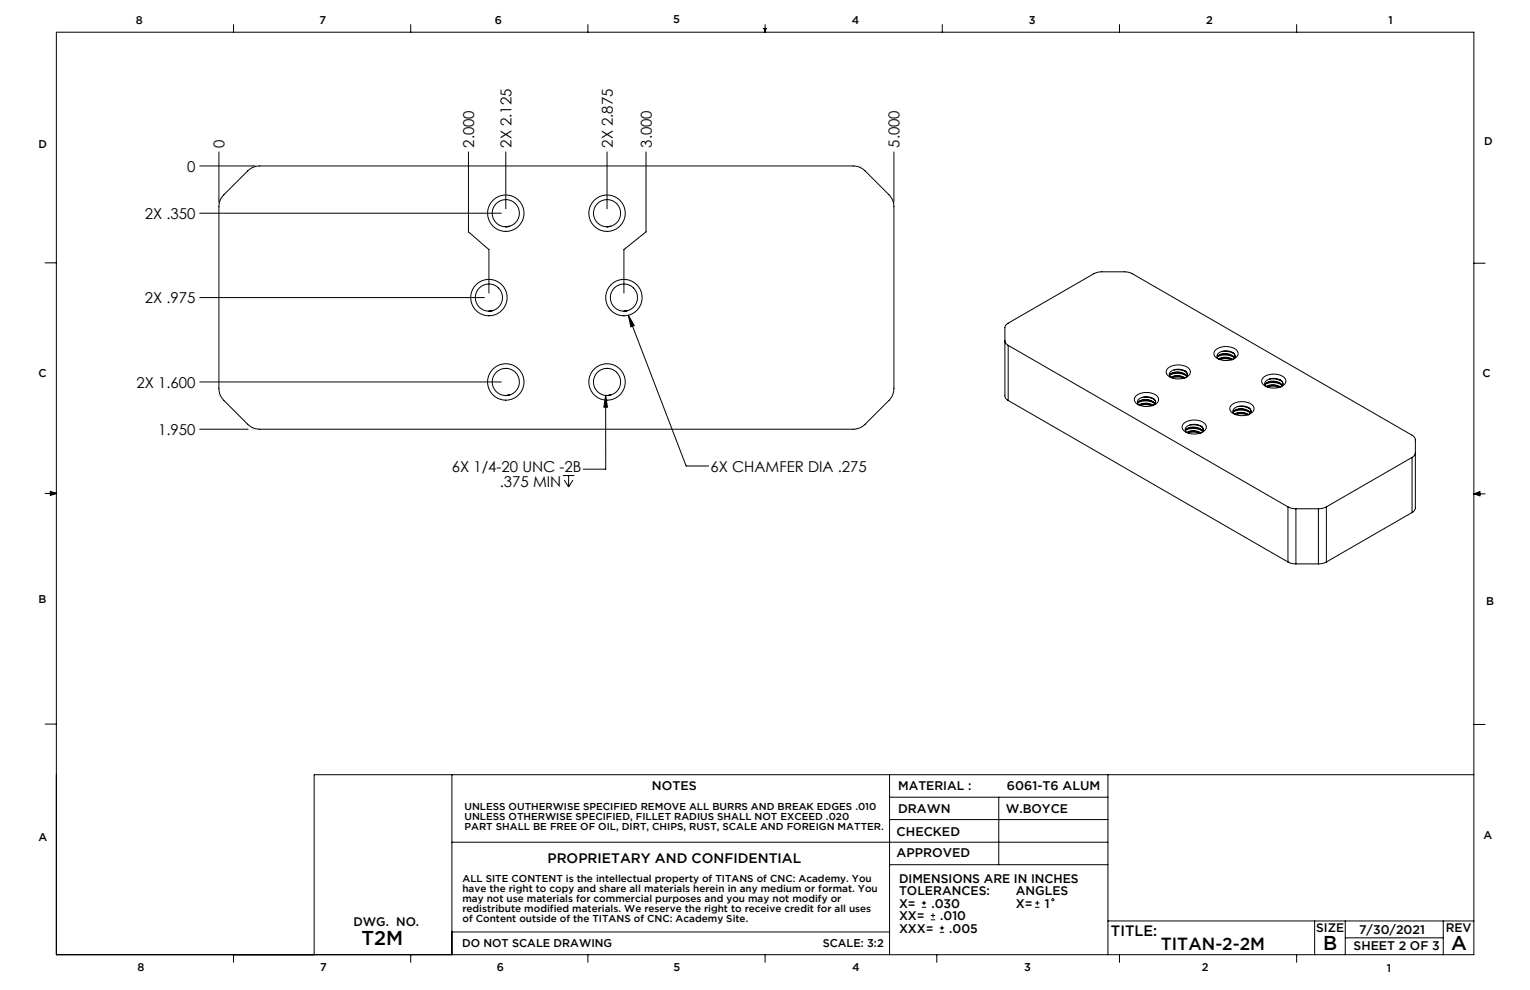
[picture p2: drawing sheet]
<svg xmlns="http://www.w3.org/2000/svg" width="432mm" height="279mm" viewBox="0 0 432 279" stroke-linecap="round" stroke-linejoin="round" font-family="sans-serif">
<g fill="none" stroke="#000" stroke-width=".28">
<path d="M15.9 9.1h400.1v260.3h-400.1zM65.9 6.9v2.2M115.9 6.9v2.2M165.9 6.9v2.2M215.6 8h.6l-.3 1.1zM215.7 8l.2 1.1M215.9 6.9v2.2M216 8l-.1 1.1M265.9 6.9v2.2M315.9 6.9v2.2M365.9 6.9v2.2M56.4 46.8h15.6"/>
<path d="M61.8 42.9v14.2M63.2 55l6.7-6.8a4.8 4.8 0 0 1 3.4-1.4h167.5a4.8 4.8 0 0 1 3.4 1.4l6.7 6.8a4.8 4.8 0 0 1 1.4 3.3v51.3a4.8 4.8 0 0 1-1.4 3.4l-6.7 6.7a4.8 4.8 0 0 1-3.4 1.4h-167.5a4.8 4.8 0 0 1-3.4-1.4l-6.7-6.7a4.8 4.8 0 0 1-1.4-3.4v-51.3a4.8 4.8 0 0 1 1.4-3.3zM132.2 42.9v22.5l5.8 5v12.3M142.7 42.9v16M171.3 42.9v16M182.3 42.9v22.5l-6.2 5v12.3M252.3 42.9v14.2M12.7 74.2h3.2M56.4 60.2h85.1M143.8 63.8l-1 .2 .7-.1M172.4 63.8l-1.1 .2 .8-.1M416 74.3h3.1"/>
<path d="M56.4 84h80.3M139.1 87.6l-1.1 .2 .8-.1M177.2 87.6l-1.1 .2 .8-.1M177.3 89l1.7 2.9-1 .3zM177.3 89l16.3 42.5h6.4M283.6 96.2a1.59 1.59 0 0 0 .9 1.3M284.5 97.5l79 45.6M284.5 97.5v15.5M343.1 98.7a4.8 4.8 0 0 1 6.1 .4 1.65 1.65 0 0 1-1.3 2.3 4.6 4.6 0 0 1-5.2-1.1l-.1-.6zM344.8 99.2h1.8l1.7 .6M347.8 99.4l.6 .6 .2 .6M347.8 99.4a3.4 3.4 0 0 0-4.3 .8v.6l.4 .6"/>
<path d="M347.8 99.4l.6 .5 .2 .6M56.4 107.8h85.1M143.8 111.5l-1 .1 .7-.1M170.9 111.6l.5 3.3h-1zM170.9 111.6l.1 20.8h-6.4M172.4 111.5l-1.1 .1 .8-.1M284.5 113a1.59 1.59 0 0 1-.9-1.3v-19.2a1.59 1.59 0 0 1 .9-1.3l24.7-14.2 1.8-.3h6.3l1.5 .2 79.7 45.9a1.59 1.59 0 0 1 .9 1.3v19.2a1.59 1.59 0 0 1-.9 1.3M284.5 113l79 45.6M320.7 111.7a4.8 4.8 0 0 1 6.1 .3 1.65 1.65 0 0 1-1.4 2.4 4.6 4.6 0 0 1-5.1-1.1l-.2-.7zM321.1 113.8a3.4 3.4 0 0 1 4.8 .2M321.2 113.6a4.8 4.8 0 0 1 4.6 .2M321.5 114.3a3.9 3.9 0 0 1 3.9 .1"/>
<path d="M321.8 114.4l1.8-.2 1.5 .3M322.3 112.2h1.9l1.6 .6M325.4 113.3a3.4 3.4 0 0 0-4.3 .4M325.4 112.4a3.4 3.4 0 0 0-4.3 .8v.5l.4 .6M325.4 112.4l.5 .5 .2 .6M325.4 113.3l.6 .7M325.4 112.4l.5 .5 .2 .7M326.1 113.5v.2a.88 .88 0 0 1-.7 .7 .88 .88 0 0 1-.9-.3l-1.4-.2-1.5 .4M326.1 113.5l-.2 .7M329.7 103.9a4.8 4.8 0 0 1 6 .4 1.65 1.65 0 0 1-1.3 2.3 4.6 4.6 0 0 1-5.2-1.1l-.1-.7zM330.1 105.9a3.3 3.3 0 0 1 4.9 .3M330.1 106a3.4 3.4 0 0 1 4.8 .3"/>
<path d="M330.2 105.9a4.8 4.8 0 0 1 4.6 .1M330.4 106.5a3.9 3.9 0 0 1 4 .1M330.6 106.6a3.9 3.9 0 0 1 3.7 .1M330.7 106.6l1.8-.2 1.6 .3M331.3 104.4h1.9l1.6 .6M334.2 119.4a4.8 4.8 0 0 1 6 .4 1.65 1.65 0 0 1-1.3 2.4 4.6 4.6 0 0 1-5.2-1.1l-.1-.7zM334.3 104.6l.6 .5 .2 .7M334.4 104.6a3.4 3.4 0 0 0-4.4 .8v.6l.5 .5M334.4 104.6l.5 .5 .2 .6M335.1 105.7l-.2 .5-.5 .5M335.1 105.7l-.3 .7M335.8 120h1.9l1.6 .5"/>
<path d="M343.5 100.7a3.3 3.3 0 0 1 4.9 .3M343.6 100.8a3.4 3.4 0 0 1 4.8 .3M343.6 100.7a4.8 4.8 0 0 1 4.7 .1M343.9 101.3a3.9 3.9 0 0 1 4 .2M344.2 101.4l1.8-.2 1.5 .3M347.6 114.3a4.8 4.8 0 0 1 6.1 .3 1.65 1.65 0 0 1-1.3 2.4 4.6 4.6 0 0 1-5.2-1.1l-.1-.7zM348 116.3a3.3 3.3 0 0 1 4.9 .3M348 116.4a3.4 3.4 0 0 1 4.9 .2M348.1 116.2a4.8 4.8 0 0 1 4.6 .2M348.4 116.9a3.9 3.9 0 0 1 4 .1M348.5 116.9a3.9 3.9 0 0 1 3.8 .2M348.6 100.5l-.1 .3a.88 .88 0 0 1-1.5 .3l-1.5-.1-1.5 .4"/>
<path d="M348.6 100.5l-.3 .7M348.7 117l1.8-.2 1.5 .3M349.3 114.8h1.8l1.6 .6M352.3 115l.5 .5 .3 .7M352.3 115a3.4 3.4 0 0 0-4.3 .8v.5l.4 .6M352.3 115l.6 .5 .2 .5M353.1 116l-.2 .6-.6 .5M353.1 116l-.3 .8M356.6 106.5a4.8 4.8 0 0 1 6.1 .4 1.65 1.65 0 0 1-1.4 2.3 4.6 4.6 0 0 1-5.1-1.1l-.1-1zM357 108.5a3.3 3.3 0 0 1 4.9 .3M357 108.6a3.4 3.4 0 0 1 4.8 .2M357.1 108.5a4.8 4.8 0 0 1 4.6 .1"/>
<path d="M357.4 109.1a3.9 3.9 0 0 1 4 .1M357.5 109.1l1.8-.4 1.9 .6M357.7 109.2l1.8-.2 1.5 .3M358.3 107h1.9l1.5 .6M361.3 107.2a3.4 3.4 0 0 0-4.3 .8v.6l.4 .5M361.3 107.2l.2 .1a1.08 1.08 0 0 1 .5 1.1 1.08 1.08 0 0 1-.7 .9M361.3 107.2l.5 .5 .2 .7M362 108.3l-.2 .7M12.7 139.3h3.2M14.2 139l1.7 .3M14.2 138.7l1.7 .6-1.7 .5zM15.9 139.3l-1.7 .2"/>
<path d="M56.4 121.1h13.6M158.9 134.2h3.2M159.3 135.5l1.2 1.9M160.5 134.2v3.2M161.7 135.5l-1.2 1.9M334.5 121.4a3.3 3.3 0 0 1 5 .4M334.6 121.4a4.8 4.8 0 0 1 4.7 .2M335.2 122.2l1.8-.2 1.6 .3M338.8 120.2l.6 .5 .2 .7M338.8 120.2a3.4 3.4 0 0 0-4.3 .7v.6l.4 .5a3.9 3.9 0 0 1 4 .2M338.8 120.2l.6 .5 .2 .5M338.8 121.2a3.5 3.5 0 0 0-4.2 .3"/>
<path d="M338.8 121.2l.6 .6M339.6 121.2l-.1 .3a.88 .88 0 0 1-.6 .7 .88 .88 0 0 1-.9-.3l-1.5-.2-1.4 .4M339.6 121.2l-.3 .8M398.5 129.1l-24.2 14M398.5 129.1v15.5M399.4 127.8a1.59 1.59 0 0 1-.9 1.3M416 139.4h3.1M416 139.4l1.7-.6v1.1zM416 139.4l1.7 .2M417.7 139.1l-1.7 .3M363.5 143.1l1 .3 1.2 .2M363.5 158.6l1 .4 1.2 .1"/>
<path d="M363.5 143.1v15.5M365.7 143.6h6.4M365.7 159.1h6.4M365.7 143.6v15.5M372.1 143.6v15.5M374.3 143.1l-1 .3-1.2 .2M374.3 158.6l-1 .4-1.2 .1M374.3 143.1v15.5M398.5 144.6l-24.2 14M12.7 204.4h3.2M127.5 218.6v50.8M251.1 218.6v50.8"/>
<path d="M312.7 218.6v50.8M416 204.5h3.1M416 218.6h-327.3v50.8M127.5 237.7h185.2M251.1 231.3h61.6M251.1 225h61.6M281.9 225v19M251.1 244h61.6M260.2 256.1h1.2M260.2 254.8h1.2M260.8 254.2v1.3M262.7 259.6h1.2"/>
<path d="M262.7 258.4h1.2M263.3 257.8v1.2M292.1 256.1h1.3M292.1 254.8h1.3M292.8 254.2v1.3M312.7 259.9h103.3M371 259.9v9.5M379.7 259.9v9.5M407.3 259.9v9.5M65.9 269.4v2.2M115.9 269.4v2.2M127.5 263h123.6"/>
<path d="M165.9 269.4v2.2M215.9 269.4v2.2M264.4 269.4v2.2M265.2 263.1h1.3M265.2 261.9h1.3M265.8 261.3v1.2M315.9 269.4v2.2M365.9 269.4v2.2M379.7 264.7h27.6"/>
<circle cx="142.7" cy="60.2" r="5.1"/>
<circle cx="142.7" cy="60.2" r="3.8"/>
<circle cx="171.3" cy="60.2" r="5.1"/>
<circle cx="171.3" cy="60.2" r="3.8"/>
<circle cx="138" cy="84" r="5.1"/>
<circle cx="138" cy="84" r="3.8"/>
<circle cx="176.1" cy="84" r="5.1"/>
<circle cx="176.1" cy="84" r="3.8"/>
<circle cx="142.7" cy="107.8" r="5.1"/>
<circle cx="142.7" cy="107.8" r="3.8"/>
<circle cx="171.3" cy="107.8" r="5.1"/>
<circle cx="171.3" cy="107.8" r="3.8"/>
<circle cx="297.1" cy="253.9" r=".31"/>
</g>
<g fill="none" stroke="#f0f0f0" stroke-width=".28">
<path d="M61.3 56.4h1M61.4 56l.7 .7M61.8 55.9v1M62.1 56l-.7 .7M70.8 46.8h1M71 46.5l.7 .7M71.3 46.3v1M71.7 46.5l-.7 .7M242.3 46.8h1M242.4 46.5l.7 .7M242.8 46.3v1M243.1 46.5l-.7 .7"/>
<path d="M61.3 111.6h1M61.4 111.3l.7 .7M61.8 111.1v1M62.1 111.3l-.7 .7M70.8 121.1h1M71 120.8l.7 .7M71.3 120.6v1M71.7 120.8l-.7 .7"/>
</g>
<path d="M170.9 111.6l.5 3.3h-1zM177.3 89l1.7 2.9-1 .3z" fill="#000"/>
<g font-size="5.6">
<text x="102.1" y="266.6">T2M</text>
<text x="373.4" y="268.2">B</text>
<text x="409.6" y="268.2">A</text>
</g>
<text font-size="4.9" x="327.6" y="268.2">TITAN-2-2M</text>
<g font-size="4.2">
<text x="63.4" y="41.7" transform="rotate(-90 63.4 41.7)">0</text>
<text x="133.8" y="41.7" transform="rotate(-90 133.8 41.7)">2.000</text>
<text x="144.3" y="41.7" transform="rotate(-90 144.3 41.7)">2X 2.125</text>
<text x="172.9" y="41.7" transform="rotate(-90 172.9 41.7)">2X 2.875</text>
<text x="183.9" y="41.7" transform="rotate(-90 183.9 41.7)">3.000</text>
<text x="253.9" y="41.7" transform="rotate(-90 253.9 41.7)">5.000</text>
<text x="52.8" y="48.4">0</text>
<text x="40.9" y="61.8">2X .350</text>
<text x="40.9" y="85.6">2X .975</text>
<text x="38.5" y="109.4">2X 1.600</text>
<text x="44.6" y="122.7">1.950</text>
<text x="127.5" y="133.1">6X 1/4-20 UNC -2B</text>
<text x="141.1" y="137.3">.375 MIN</text>
<text x="200.5" y="133.1">6X CHAMFER DIA .275</text>
<text x="313.5" y="264.2">TITLE:</text>
</g>
<text font-size="3.9" x="154.5" y="243.5">PROPRIETARY AND CONFIDENTIAL</text>
<g font-size="3.5">
<text x="184" y="223">NOTES</text>
<text x="253.5" y="223.1">MATERIAL :</text>
<text x="284.2" y="223">6061-T6 ALUM</text>
<text x="253.4" y="229.4">DRAWN</text>
<text x="283.8" y="229.4">W.BOYCE</text>
<text x="253" y="235.8">CHECKED</text>
<text x="253" y="242">APPROVED</text>
<text x="253.7" y="249.1">DIMENSIONS ARE IN INCHES</text>
<text x="253.7" y="252.6">TOLERANCES:</text>
<text x="253.7" y="256.1">X=</text>
<text x="262.9" y="256.1">.030</text>
<text x="286.7" y="252.6">ANGLES</text>
<text x="286.7" y="256.1">X=</text>
<text x="294.8" y="256.1">1</text>
<text x="99.7" y="261.5">DWG. NO.</text>
<text x="253.7" y="263.2">XXX=</text>
<text x="253.7" y="259.7">XX=</text>
<text x="265.4" y="259.7">.010</text>
<text x="267.9" y="263.2">.005</text>
<text x="371.5" y="263.2">SIZE</text>
<text x="383.6" y="263.5">7/30/2021</text>
<text x="408" y="263.2">REV</text>
<text x="382" y="268.2">SHEET 2 OF 3</text>
</g>
<g font-size="3.2">
<text x="38.3" y="6.8">8</text>
<text x="90.2" y="6.8">7</text>
<text x="139.7" y="6.6">6</text>
<text x="190" y="6.6">5</text>
<text x="240.4" y="6.7">4</text>
<text x="290.4" y="6.8">3</text>
<text x="340.4" y="6.7">2</text>
<text x="391.9" y="6.8">1</text>
<text x="10.9" y="41.7">D</text>
<text x="418.9" y="40.8">D</text>
<text x="10.9" y="106.4">C</text>
<text x="418.4" y="106.5">C</text>
<text x="10.8" y="170.3">B</text>
<text x="419.4" y="170.7">B</text>
<text x="10.8" y="237.3">A</text>
<text x="418.6" y="236.9">A</text>
<text x="130.4" y="267.2">DO NOT SCALE DRAWING</text>
<text x="232.2" y="267.2">SCALE: 3:2</text>
<text x="38.8" y="273.9">8</text>
<text x="90.4" y="273.9">7</text>
<text x="140.2" y="273.9">6</text>
<text x="190.1" y="274">5</text>
<text x="240.5" y="273.9">4</text>
<text x="289" y="274">3</text>
<text x="339.1" y="274">2</text>
<text x="391.4" y="274.2">1</text>
</g>
<g font-size="2.8">
<text x="131.1" y="228.7">UNLESS OUTHERWISE SPECIFIED REMOVE ALL BURRS AND BREAK EDGES .010</text>
<text x="131.1" y="231.6">UNLESS OTHERWISE SPECIFIED, FILLET RADIUS SHALL NOT EXCEED .020</text>
<text x="131.1" y="234.4">PART SHALL BE FREE OF OIL, DIRT, CHIPS, RUST, SCALE AND FOREIGN MATTER.</text>
<text x="130.5" y="248.9">ALL SITE CONTENT is the intellectual property of TITANS of CNC: Academy. You</text>
<text x="130.5" y="251.8">have the right to copy and share all materials herein in any medium or format. You</text>
<text x="130.5" y="254.6">may not use materials for commercial purposes and you may not modify or</text>
<text x="130.5" y="257.4">redistribute modified materials. We reserve the right to receive credit for all uses</text>
<text x="130.5" y="260.2">of Content outside of the TITANS of CNC: Academy Site.</text>
</g>
</svg>
